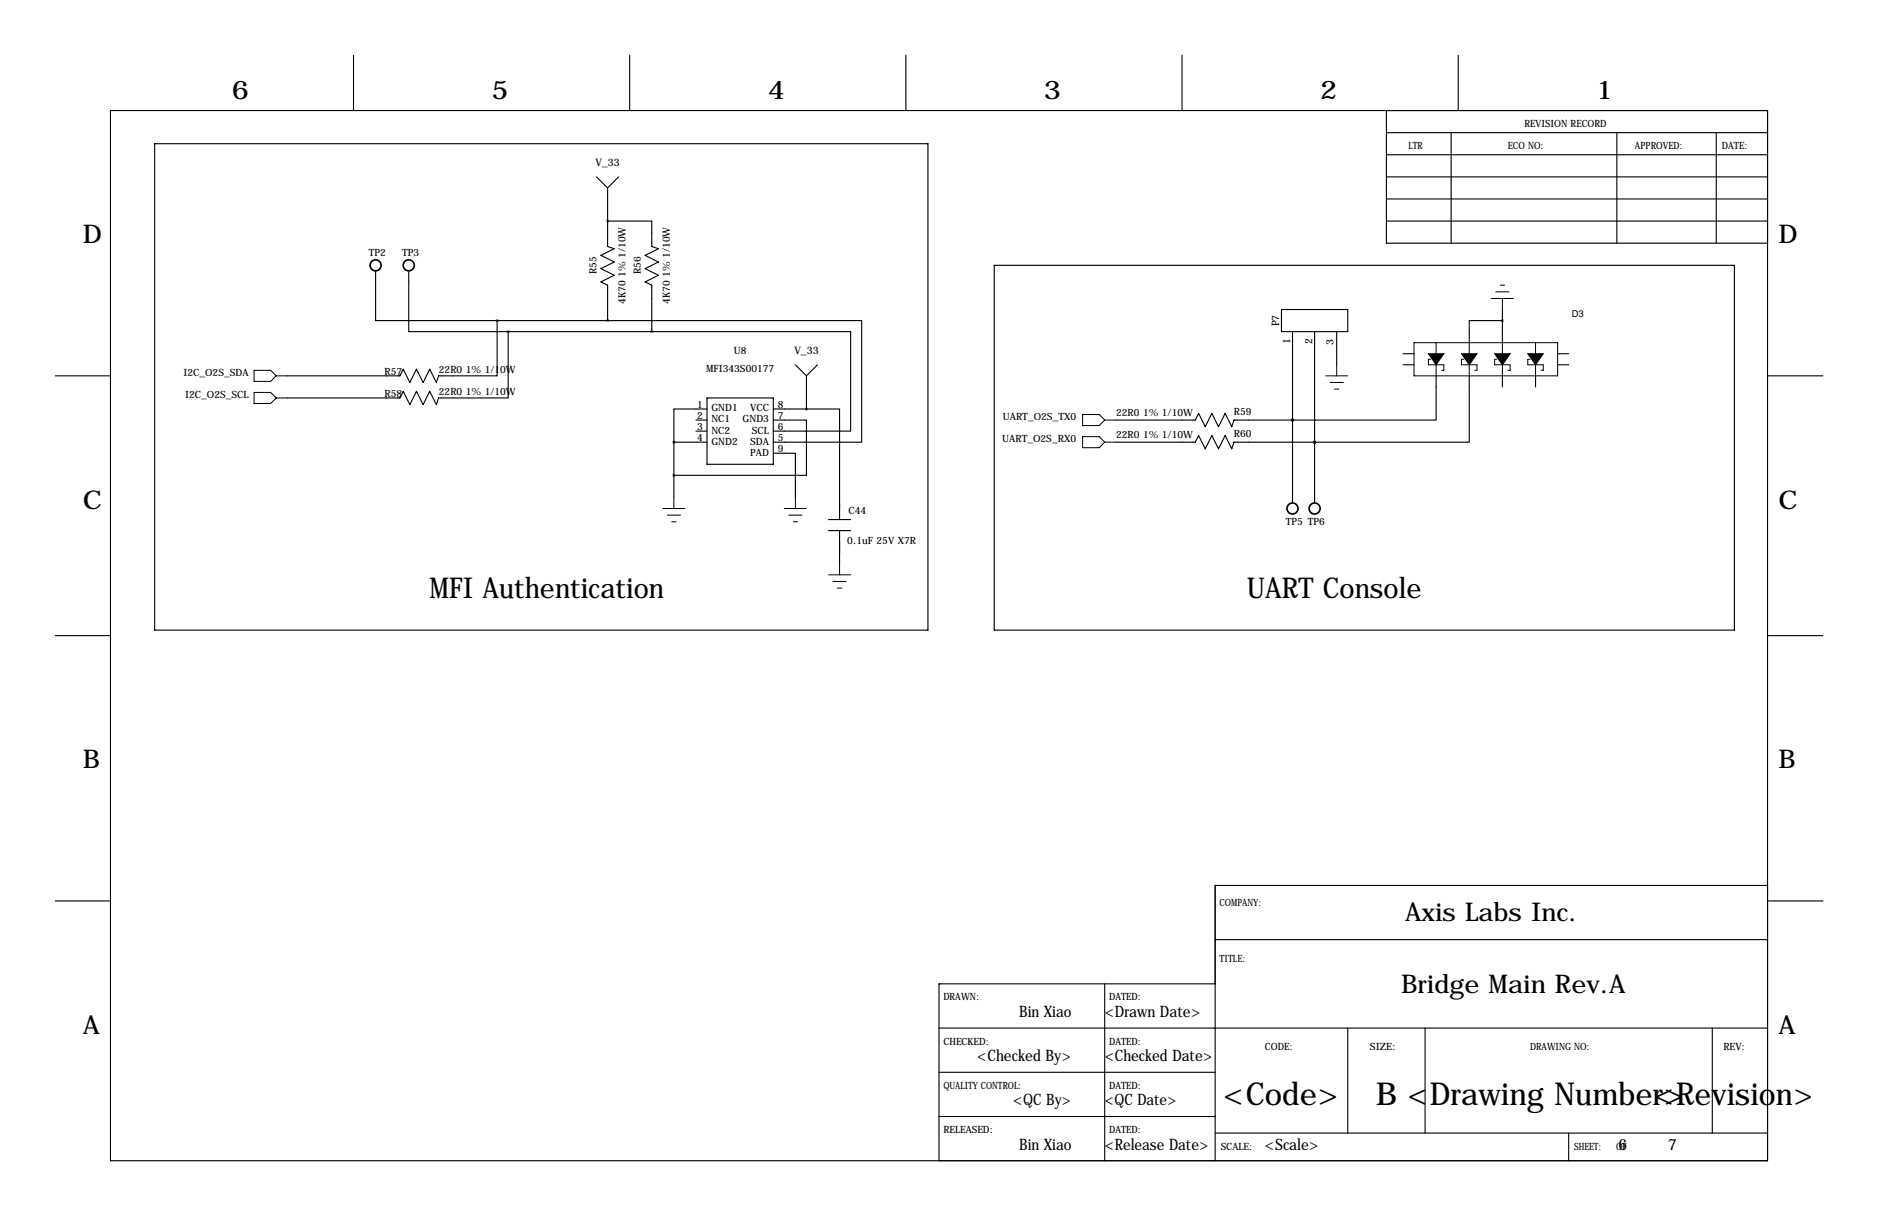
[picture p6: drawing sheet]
<svg xmlns="http://www.w3.org/2000/svg" width="432mm" height="279mm" viewBox="0 0 432 279" stroke-linecap="round" stroke-linejoin="round" font-family="sans-serif">
<g fill="none" stroke="#000" stroke-width=".25">
<path d="M81.3 12.7v12.7M144.8 12.7v12.7M208.3 12.7v12.7M271.8 12.7v12.7M335.3 12.7v12.7M25.4 25.4h381v241.3h-381zM35.6 33h177.8v111.8h-177.8zM318.8 30.5h87.6M318.8 35.6h87.6M318.8 25.4v30.5h87.6M333.7 30.5v25.4M371.8 30.5v25.4"/>
<path d="M394.6 30.5v25.4M137.2 40.6l2.5 2.6M139.7 50.8h10.2v5.8l1.5 .6-3.1 1.5 3.1 1.5-3.1 1.5 3.1 1.5-3.1 1.6 1.6 .7v10.7M139.7 43.2v13.4l1.5 .6-3 1.5 3 1.5-3 1.5 3 1.5-3 1.6 1.5 .7v8.2M142.2 40.6l-2.5 2.6M318.8 45.7h87.6M318.8 50.8h87.6M318.8 40.6h87.6M86.4 62.2v11.5h27.9M94 62.2v14h22.8M114.3 73.7v12.7h-13.5l-.5 1.5-1.5-3.1-1.5 3.1-1.5-3.1-1.6 3.1-1.5-3.1-.8 1.6h-25.9M114.3 73.7h25.4"/>
<path d="M116.8 76.2v15.2h-16l-.5 1.6-1.5-3.1-1.5 3.1-1.5-3.1-1.6 3.1-1.5-3.1-.8 1.5h-25.9M116.8 76.2h33.1M139.7 73.7h58.4v27.9h-20.3M149.9 76.2h45.7v22.9h-17.8M228.6 61h170.2v83.8h-170.2zM294.6 71.1h15.3v5.1h-15.3zM297.2 76.2v39.4M302.3 76.2v39.4M307.3 76.2v7.6M345.4 73.7h-7.6v5M345.4 71.1v7.6M12.7 86.4h12.7"/>
<path d="M160 96.5h2.6M160 99.1h2.6M162.6 94h-7.7v7.6M162.6 91.4h15.2v15.3h-15.2zM177.8 96.5h7.6v12.7h-30.5M177.8 94h7.6M182.9 83.8l2.5 2.6M185.4 94h7.6v25.4M185.4 86.4v7.6M188 83.8l-2.6 2.6M256.5 96.5h18.3l.8-1.5 1.5 3 1.5-3 1.6 3 1.5-3 1.5 3 .5-1.5h13.5M297.2 96.5h.1"/>
<path d="M322.6 83.8h2.5M322.6 81.3h2.5M330.2 86.4v10.1h-33M337.8 86.4v15.2h-35.5M345.4 86.4v2.5M353.1 86.4v2.5M358.1 83.8h2.6M358.1 81.3h2.6M406.4 86.4h12.7M154.9 101.6h7.7M154.9 101.6v12.7M177.8 104.1h5.1v10.2"/>
<path d="M190.5 119.4h5.1M256.5 101.6h18.3l.8-1.5 1.5 3 1.5-3 1.6 3 1.5-3 1.5 3 .5-1.5h18.6M302.3 101.6h.1M190.5 121.9h5.1M193 121.9v7.6M12.7 146h12.7M406.4 146h12.7M12.7 207h12.7M279.4 215.9h127M406.4 203.5h-127v63.2M406.5 207h12.7M215.9 236.2h190.5"/>
<path d="M254 226.1v40.6M279.4 226.1h-63.5v40.6M309.9 236.2v24.1M327.7 236.2v24.1M393.7 236.2v24.1M215.9 246.4h63.5M215.9 256.5h63.5M279.4 260.3h127M360.7 260.3v6.4"/>
</g>
<g fill="none" stroke="#000" stroke-width=".23">
<path d="M325.1 78.7h33v7.7h-33zM330.2 78.7v2.6M337.8 78.7v2.6M342.9 68.6h5.1M343.9 67.1h3.1M344.9 65.5h1M345.4 68.6v2.5M345.4 78.7v2.6M353.1 78.7v2.6M58.4 85.1h3.8l1.3 1.3-1.3 1.2h-3.8zM58.4 90.2h3.8l1.3 1.2-1.3 1.3h-3.8zM63.5 86.4h2.5"/>
<path d="M63.5 91.4h2.5M248.9 95.2h3.8l1.3 1.3-1.3 1.3h-3.8zM254 96.5h2.5M304.8 86.4h5.1M305.8 87.9h3.1M306.8 89.4h1M307.3 83.8v2.6M328.9 82.5h-.5v1.3h3.6v1.3h-.5M330.2 83.8v2.6M336.5 82.5h-.5v1.3h3.6v1.3h-.5M337.8 83.8v2.6M344.2 82.5h-.5v1.3h3.5v1.3h-.5"/>
<path d="M345.4 83.8v2.6M351.8 82.5h-.5v1.3h3.5v1.3h-.5M353.1 83.8v2.6M152.4 116.8h5.1M153.4 118.4h3.1M154.4 119.9h1M154.9 114.3v2.5M180.3 116.8h5.1M181.4 118.4h3M182.4 119.9h1M182.9 114.3v2.5M248.9 100.3h3.8l1.3 1.3-1.3 1.3h-3.8z"/>
<path d="M254 101.6h2.5M190.5 132.1h5.1M191.5 133.6h3.1M192.5 135.1h1M193 129.5v2.6"/>
</g>
<path d="M328.4 81.3h3.6l-1.8 2.5zM336 81.3h3.6l-1.8 2.5zM343.7 81.3h3.5l-1.8 2.5zM351.3 81.3h3.5l-1.7 2.5z" fill="#000" stroke="#000" stroke-width=".23"/>
<g fill="none" stroke="#000" stroke-width=".38">
<circle cx="86.4" cy="61" r="1.27"/>
<circle cx="94" cy="61" r="1.27"/>
<circle cx="297.2" cy="116.8" r="1.27"/>
<circle cx="302.3" cy="116.8" r="1.27"/>
</g>
<path d="M345.4 73.7a.05 .05 0 0 0 .1 0 .05 .05 0 0 0-.1 0zM154.9 101.6a.05 .05 0 0 0 .1 0 .05 .05 0 0 0-.1 0zM154.9 109.2a.05 .05 0 0 0 .1 0 .05 .05 0 0 0-.1 0zM149.8 76.2a.05 .05 0 0 0 .1 0 .05 .05 0 0 0-.1 0zM116.8 76.2a.05 .05 0 0 0 .1 0 .05 .05 0 0 0-.1 0zM302.2 101.6a.05 .05 0 0 0 .1 0 .05 .05 0 0 0-.1 0zM302.2 101.6a.05 .05 0 0 0 .1 0 .05 .05 0 0 0-.1 0z" fill="#000" stroke="#000" stroke-width=".63"/>
<g font-size="7.3">
<text x="281.2" y="254">&lt;Code&gt;</text>
<text x="316.3" y="254">B &lt;Drawing Number&gt;</text>
<text x="380.3" y="254">&lt;Revision&gt;</text>
</g>
<g font-size="6.6">
<text x="98.8" y="137.5">MFI Authentication</text>
<text x="286.7" y="137.5">UART Console</text>
</g>
<g font-size="5.9">
<text x="53.3" y="22.9">6</text>
<text x="113" y="22.9">5</text>
<text x="176.5" y="22.9">4</text>
<text x="240" y="22.9">3</text>
<text x="303.5" y="22.9">2</text>
<text x="367" y="22.9">1</text>
<text x="19" y="55.9">D</text>
<text x="408.9" y="55.9">D</text>
<text x="19" y="116.8">C</text>
<text x="408.9" y="116.8">C</text>
<text x="19" y="176.5">B</text>
<text x="408.9" y="176.5">B</text>
<text x="323.1" y="211.6">Axis Labs Inc.</text>
<text x="322.2" y="228.1">Bridge Main Rev.A</text>
<text x="19" y="237.5">A</text>
<text x="408.9" y="237.5">A</text>
</g>
<g font-size="3.6">
<text x="234.3" y="233.7">Bin Xiao</text>
<text x="254" y="233.7">&lt;Drawn Date&gt;</text>
<text x="224.7" y="243.8">&lt;Checked By&gt;</text>
<text x="254" y="243.8">&lt;Checked Date&gt;</text>
<text x="233" y="254">&lt;QC By&gt;</text>
<text x="254" y="254">&lt;QC Date&gt;</text>
<text x="234.3" y="264.2">Bin Xiao</text>
<text x="254" y="264.2">&lt;Release Date&gt;</text>
<text x="290.8" y="264.2">&lt;Scale&gt;</text>
<text x="372.1" y="264.2">6</text>
<text x="383.5" y="264.2">7</text>
</g>
<g font-size="2.4">
<text x="136.9" y="38.1">V_33</text>
<text x="294.1" y="75" transform="rotate(-90 294.1 75)">P7</text>
<text x="182.7" y="81.3">V_33</text>
<text x="296.7" y="79" transform="rotate(-90 296.7 79)">1</text>
<text x="301.8" y="79" transform="rotate(-90 301.8 79)">2</text>
<text x="306.6" y="79.3" transform="rotate(-90 306.6 79.3)">3</text>
</g>
<g font-size="2.3">
<text x="350.5" y="29.2">REVISION RECORD</text>
<text x="323.8" y="34.3">LTR</text>
<text x="346.7" y="34.3">ECO NO:</text>
<text x="375.9" y="34.3">APPROVED:</text>
<text x="395.9" y="34.3">DATE:</text>
<text x="84.8" y="58.7">TP2</text>
<text x="92.4" y="58.7">TP3</text>
<text x="137.2" y="63" transform="rotate(-90 137.2 63)">R55</text>
<text x="147.3" y="63" transform="rotate(-90 147.3 63)">R56</text>
<text x="143.9" y="69.8" transform="rotate(-90 143.9 69.8)">4K70 1% 1/10W</text>
<text x="154" y="69.8" transform="rotate(-90 154 69.8)">4K70 1% 1/10W</text>
<text x="168.7" y="81.3">U8</text>
<text x="42.2" y="86.4">I2C_O2S_SDA</text>
<text x="88.4" y="86.1">R57</text>
<text x="100.9" y="85.7">22R0 1% 1/10W</text>
<text x="162.4" y="85.4">MFI343S00177</text>
<text x="42.6" y="91.4">I2C_O2S_SCL</text>
<text x="88.4" y="91.2">R58</text>
<text x="100.9" y="90.8">22R0 1% 1/10W</text>
<text x="160.3" y="93.7">1</text>
<text x="163.6" y="94.5">GND1</text>
<text x="172.5" y="94.5">VCC</text>
<text x="178.8" y="93.7">8</text>
<text x="256.6" y="95.6">22R0 1% 1/10W</text>
<text x="283.7" y="95.2">R59</text>
<text x="160.3" y="96.3">2</text>
<text x="160.3" y="98.8">3</text>
<text x="160.3" y="101.3">4</text>
<text x="163.6" y="97.1">NC1</text>
<text x="163.6" y="99.6">NC2</text>
<text x="170.7" y="97.1">GND3</text>
<text x="172.9" y="99.6">SCL</text>
<text x="178.8" y="101.3">5</text>
<text x="178.8" y="98.8">6</text>
<text x="178.8" y="96.3">7</text>
<text x="230.4" y="101.6">UART_O2S_RX0</text>
<text x="230.6" y="96.5">UART_O2S_TX0</text>
<text x="256.6" y="100.7">22R0 1% 1/10W</text>
<text x="283.7" y="100.3">R60</text>
<text x="163.6" y="102.2">GND2</text>
<text x="172.5" y="102.2">SDA</text>
<text x="172.5" y="104.7">PAD</text>
<text x="178.8" y="103.9">9</text>
<text x="195.1" y="118.1">C44</text>
<text x="194.8" y="125.1">0.1uF 25V X7R</text>
<text x="295.6" y="120.7">TP5 TP6</text>
<text x="280.4" y="208.3">COMPANY:</text>
<text x="280.4" y="221">TITLE:</text>
<text x="216.9" y="229.9">DRAWN:</text>
<text x="255" y="229.9">DATED:</text>
<text x="216.9" y="240">CHECKED:</text>
<text x="255" y="240">DATED:</text>
<text x="290.8" y="241.3">CODE:</text>
<text x="315" y="241.3">SIZE:</text>
<text x="351.8" y="241.3">DRAWING NO:</text>
<text x="396.2" y="241.3">REV:</text>
<text x="216.9" y="250.2">QUALITY CONTROL:</text>
<text x="255" y="250.2">DATED:</text>
<text x="216.9" y="260.3">RELEASED:</text>
<text x="255" y="260.3">DATED:</text>
<text x="280.7" y="264.2">SCALE:</text>
<text x="361.9" y="264.2">SHEET:</text>
<text x="371.6" y="264.2">OF</text>
</g>
<text font-size="2.2" x="361.4" y="72.8">D3</text>
</svg>
